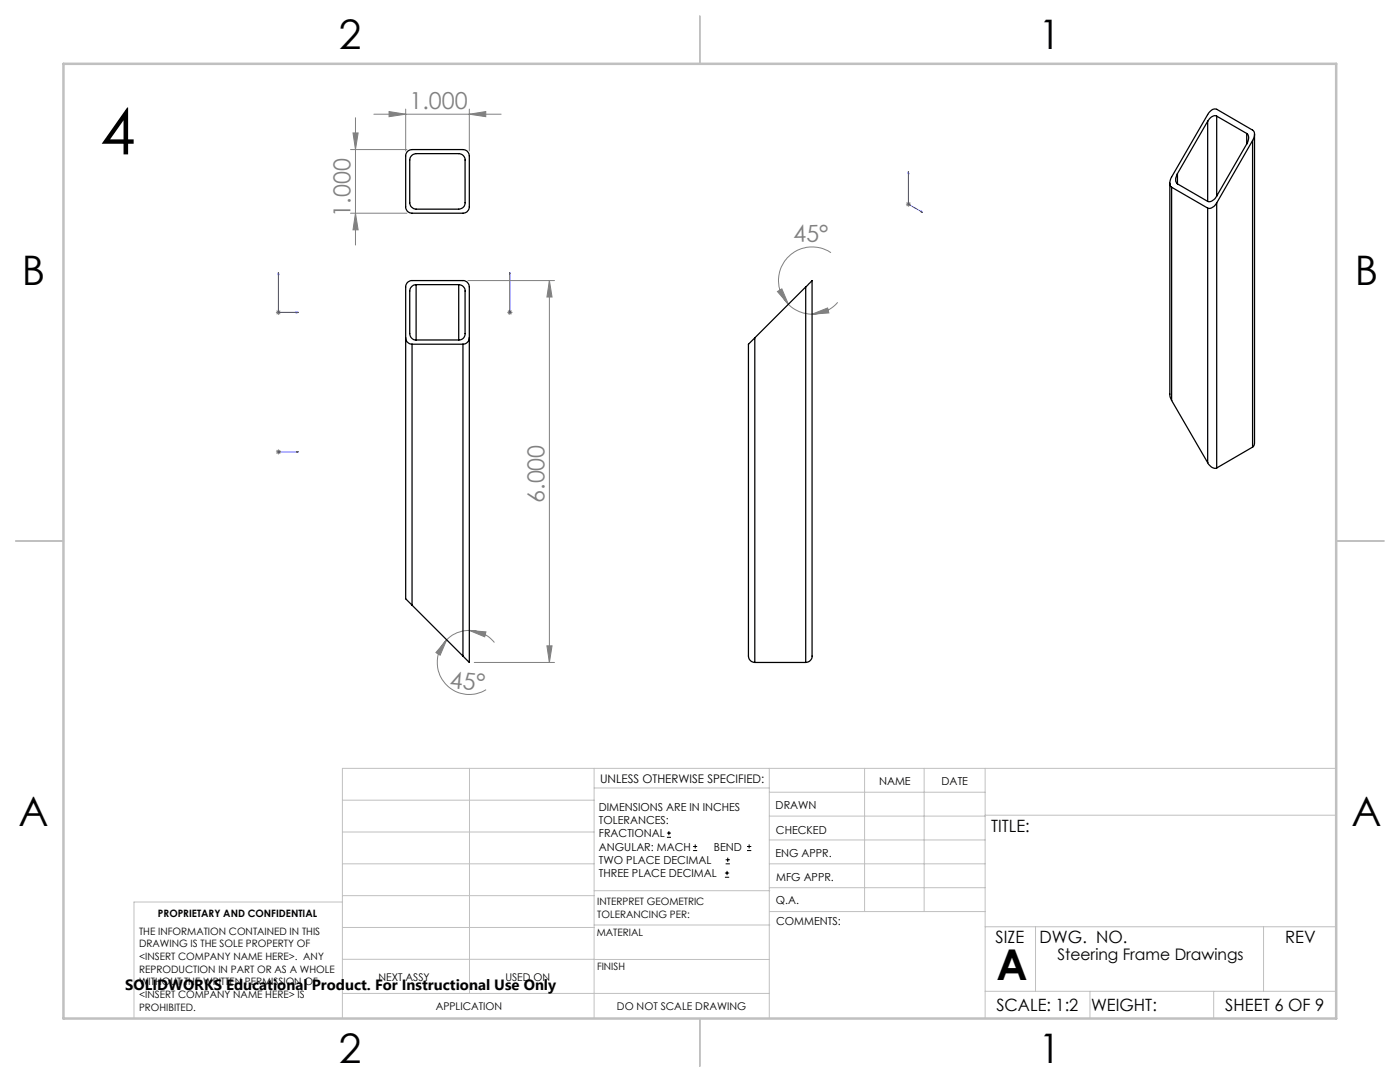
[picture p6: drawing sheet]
<svg xmlns="http://www.w3.org/2000/svg" width="279mm" height="216mm" viewBox="0 0 279 216" stroke-linecap="round" stroke-linejoin="round" font-family="sans-serif">
<g fill="none" stroke="#000" stroke-width=".2">
<path d="M133.1 167.1h.8M133.1 166.2h.8M133.5 165.8v.9M138.3 169.7h.8M138.3 168.9h.8M138.7 168.5v.8M144.7 175h.8M144.7 174.2h.8M144.8 172.4h.9M144.8 171.6h.9M145.1 173.8v.8M145.2 171.1v.9"/>
<path d="M149.1 169.7h.8M149.1 168.9h.8M149.5 168.5v.8"/>
</g>
<g fill="none" stroke="#00f" stroke-width=".2">
<path d="M181.3 34.3l.1 .3-.2-.1zM181.3 34.3v6.4l2.8 1.7M55.6 54.4l.1 .4h-.2zM55.6 54.4v7.9h3.9M101.7 54.4v.4v-.4M101.7 54.4v7.9M183.8 42.1l.3 .3-.3-.1zM59.1 62.2l.4 .1-.4 .1zM101.7 62.2v.2zM101.7 62.3h.1M55.5 90.2h.2zM55.6 90.2h.1"/>
<path d="M55.6 90.2h3.9M59.5 90.2h-.4h.4"/>
</g>
<g fill="none" stroke="#808080" stroke-width=".2">
<path d="M70 29.8h11.2M70.4 26.5h1.1l-.6 3.3zM70.9 23.5v25.4M74.6 22.8h25.4M77.6 22.3l3.4 .5-3.4 .5zM81 21.8v8.3M93.7 22.8l3.2-.5v1zM93.7 21.8v8.3M70 42.5h11.2M70.9 42.5l.6 3.4h-1.1zM93.4 56h17.3M109.6 56l.6 3.3h-1.1z"/>
<path d="M109.6 56v76.2M155.2 58.2l.8-.6 1.3 3.1zM165.8 50.4a6.7 6.7 0 0 0-8.9 1.3 6.7 6.7 0 0 0 .4 9M180.8 40.7h1M180.9 40.4l.7 .7M181.3 40.3v.9M181.6 40.4l-.7 .7M55.1 62.3h1M55.2 62l.7 .7M55.6 61.8v1M55.9 62l-.7 .7M101.2 62.3h1.1"/>
<path d="M101.4 62l.7 .7M101.7 61.8v1M102.1 62l-.7 .7M157.3 60.7a6.5 6.5 0 0 0 4.8 2M162.1 62.7l3.1-1.2 .2 .9zM167.2 60.3a6.7 6.7 0 0 1-5.1 2.4M55.1 90.2h1M55.2 89.8l.7 .7M55.6 89.7v1M55.9 89.8l-.7 .7M89.1 127.7l-1.3 3-.8-.5zM89.1 127.7a6.4 6.4 0 0 0-.4 8.4 6.4 6.4 0 0 0 8.3 1.5"/>
<path d="M93.7 125.8l3.3 .3-.3 1zM93.7 125.8a6 6 0 0 0-4.6 1.9M93.7 125.8a6.4 6.4 0 0 1 5 2.4M94.7 132.2h16M109.1 128.9h1.1l-.6 3.3z"/>
</g>
<g fill="none" stroke="#c0c0c0" stroke-width=".2">
<path d="M68.3 159.7h50.3M93.7 153.3v44.9M118.6 153.3v49.9M118.6 157.2h34.9M153.5 153.3v49.9M153.5 158.1h43.1M172.5 153.3v28.6M184.4 153.3v28.6M196.6 153.3v49.9M266.7 153.3h-198.4v49.9M68.3 178.7h50.3M68.3 172.4h50.3"/>
<path d="M68.3 166h50.3M68.3 180h-41.6v23.2M118.6 177.7h35M153.5 167.6h43.1M153.5 162.8h43.1M153.5 172.4h43.1M153.5 177.1h43.1M196.6 162.7h70.1M68.3 198.2h85.2M68.3 191.4l85.2 .1M68.3 185.1h50.3M118.6 184.6h35"/>
<path d="M153.6 181.9h43M196.6 197.8h70.1M196.6 184.9h70.1M206.7 184.9v12.9M217.5 197.8v5.4M242.2 197.8v5.4M252.2 184.9v12.9"/>
</g>
<path d="M139.7 3.2v9.5M3.1 107.9h9.6M266.7 107.9h9.5M139.7 203.2v9.6" fill="none" stroke="#c0c0c0" stroke-width=".25"/>
<path d="M12.7 12.7h254v190.5h-254z" fill="none" stroke="#c0c0c0" stroke-width=".5"/>
<g fill="#00f">
<path d="M183.8 42.1l.3 .3-.3-.1zM181.3 34.3l.1 .3-.2-.1zM59.1 62.2l.4 .1-.4 .1zM55.6 54.4l.1 .4h-.2z"/>
<path d="M59.1 90.2h.4zM55.5 90.2h.2z"/>
<path d="M101.7 62.2v.2zM101.7 54.4v.4z"/>
</g>
<g fill="#808080">
<path d="M155.2 58.2l.8-.6 1.3 3.1zM162.1 62.7l3.1-1.2 .2 .9z"/>
<path d="M70.4 26.5h1.1l-.6 3.3zM70.9 42.5l.6 3.4h-1.1z"/>
<path d="M109.6 56l.6 3.3h-1.1zM109.1 128.9h1.1l-.6 3.3z"/>
<path d="M93.7 125.8l3.3 .3-.3 1zM89.1 127.7l-1.3 3-.8-.5z"/>
<path d="M77.6 22.3l3.4 .5-3.4 .5zM93.7 22.8l3.2-.5v1z"/>
</g>
<g fill="none" stroke="#000" stroke-width=".25">
<path d="M81.2 30.3l.6-.4 .4-.1h10.2a1.25 1.25 0 0 1 1.3 1.3v10.2a1.32 1.32 0 0 1-1.3 1.2h-10.2a1.25 1.25 0 0 1-1.2-1.2v-10.4zM82.2 31l.8-.3h8.5a1.26 1.26 0 0 1 1.3 1.2v8.6a1.25 1.25 0 0 1-1.3 1.2h-8.5a1.33 1.33 0 0 1-1.2-1.2v-8.6v-.4zM233.5 36.5v42.5l.3 .9M233.8 37.4l7.2 4.1M233.8 37.4v42.5M235 34.6a1.61 1.61 0 0 0 0 2.1M235 36.7l6 3.5M235 34.6v2.1M241 24.2l-6 10.4M241 24.2v16M242.8 39.1a1.72 1.72 0 0 1-1.8 1.1M242.8 23.2a1.53 1.53 0 0 0-1.8 1"/>
<path d="M242.8 23.2l6 3.4M242.8 23.2v15.9M248.8 26.6a1.54 1.54 0 0 1 0 2.1M248.8 28.7l-6 10.4M248.8 26.6v2.1M250 28a1.58 1.58 0 0 0 0-2l-7.2-4.2a1.52 1.52 0 0 0-1.8 1.1l-7.2 12.4a1.65 1.65 0 0 0 0 2.1M250 28l-7.2 12.5M250 28v61.2M250.4 26.8v61.6l-.1 .5-.3 .3M83 56.8a1.32 1.32 0 0 0-1.2 1.3v8.5a1.26 1.26 0 0 0 1.2 1.2M83 56.8h8.5M83 56.8v11"/>
<path d="M91.5 56.8a1.26 1.26 0 0 1 1.3 1.3v8.5a1.2 1.2 0 0 1-1.3 1.2M91.5 56.8v11M160.8 57.3l1.3-1.3v74.9a1.26 1.26 0 0 1-1.3 1.3M160.8 57.3v74.9M160.8 57.3l-10.2 10.1M241 41.5v50.8M242.8 40.5a1.76 1.76 0 0 1-1.8 1M242.8 40.5v52.9M81 67.4a1.25 1.25 0 0 0 1.2 1.3M82.2 68.7v52.1M82.2 68.7h10.2M83 67.8h8.5"/>
<path d="M92.4 68.7v62.2M93.7 67.4a1.32 1.32 0 0 1-1.3 1.3M150.6 67.4l-1.2 1.3v62.2a1.33 1.33 0 0 0 1.2 1.3M150.6 67.4v64.8M233.8 79.9l7.2 12.4M241 92.3a1.6 1.6 0 0 0 1.8 1.1M250 89.2l-7.2 4.2M82.2 120.8l-1.2-1.3v-62.2a1.25 1.25 0 0 1 1.2-1.3h10.2a1.25 1.25 0 0 1 1.3 1.3v74.9l-1.3-1.3M82.2 120.8l10.2 10.1M150.6 132.2h10.2"/>
</g>
<text font-size="12.7" x="20" y="30.8">4</text>
<text font-size="8.5" x="198.9" y="195.5">A</text>
<g font-size="8.1">
<text x="67.6" y="9.7">2</text>
<text x="207.3" y="9.7">1</text>
<text x="4.4" y="57">B</text>
<text x="270.4" y="57">B</text>
<text x="3.7" y="164.9">A</text>
<text x="269.7" y="164.9">A</text>
<text x="67.6" y="212.2">2</text>
<text x="207.3" y="212.2">1</text>
</g>
<g font-size="4.7" fill="#808080">
<text x="81.7" y="21.7">1.000</text>
<text x="70" y="43.3" transform="rotate(-90 70 43.3)">1.000</text>
<text x="158.3" y="48.3" transform="rotate(-2 158.3 48.3)">45°</text>
<text x="108.7" y="100.4" transform="rotate(-90 108.7 100.4)">6.000</text>
<text x="89.7" y="137.2" transform="rotate(5 89.7 137.2)">45°</text>
</g>
<g font-size="3.4">
<text x="197.8" y="166">TITLE:</text>
<text x="198.7" y="188.1">SIZE</text>
<text x="207.5" y="188.1">DWG. NO.</text>
<text x="256.5" y="188.2">REV</text>
<text x="198.8" y="201.7">SCALE: 1:2</text>
<text x="217.7" y="201.8">WEIGHT:</text>
<text x="244.5" y="201.7">SHEET 6 OF 9</text>
</g>
<text font-size="3.2" x="211" y="191.6">Steering Frame Drawings</text>
<text font-size="3" x="25" y="197.6">SOLIDWORKS Educational Product. For Instructional Use Only</text>
<text font-size="2.4" x="119.8" y="156.2">UNLESS OTHERWISE SPECIFIED:</text>
<g font-size="2.2">
<text x="119.5" y="161.8">DIMENSIONS ARE IN INCHES</text>
<text x="154.8" y="161.4">DRAWN</text>
<text x="175.4" y="156.6">NAME</text>
<text x="187.9" y="156.7">DATE</text>
<text x="119.5" y="164.4">TOLERANCES:</text>
<text x="119.5" y="167.1">FRACTIONAL</text>
<text x="154.9" y="166.3">CHECKED</text>
<text x="119.5" y="169.7">ANGULAR: MACH</text>
<text x="119.5" y="172.4">TWO PLACE DECIMAL</text>
<text x="142.5" y="169.7">BEND</text>
<text x="154.8" y="171">ENG APPR.</text>
<text x="119.5" y="175">THREE PLACE DECIMAL</text>
<text x="154.9" y="175.7">MFG APPR.</text>
<text x="154.9" y="180.4">Q.A.</text>
<text x="154.9" y="184.6">COMMENTS:</text>
</g>
<g font-size="2.1">
<text x="75.5" y="195.7">NEXT ASSY</text>
<text x="100.9" y="195.7">USED ON</text>
<text x="86.9" y="201.5">APPLICATION</text>
<text x="123.1" y="201.6">DO NOT SCALE DRAWING</text>
</g>
<g font-size="2">
<text x="31.5" y="182.9">PROPRIETARY AND CONFIDENTIAL</text>
<text x="119.2" y="180.6">INTERPRET GEOMETRIC</text>
<text x="119.2" y="183.1">TOLERANCING PER:</text>
<text x="27.8" y="186.5">THE INFORMATION CONTAINED IN THIS</text>
<text x="27.8" y="189">DRAWING IS THE SOLE PROPERTY OF</text>
<text x="27.8" y="191.6">&lt;INSERT COMPANY NAME HERE&gt;. ANY</text>
<text x="119.1" y="186.7">MATERIAL</text>
<text x="27.8" y="194.1">REPRODUCTION IN PART OR AS A WHOLE</text>
<text x="27.8" y="196.6">WITHOUT THE WRITTEN PERMISSION OF</text>
<text x="119.1" y="193.5">FINISH</text>
<text x="27.8" y="199.1">&lt;INSERT COMPANY NAME HERE&gt; IS</text>
<text x="27.8" y="201.7">PROHIBITED.</text>
</g>
</svg>
